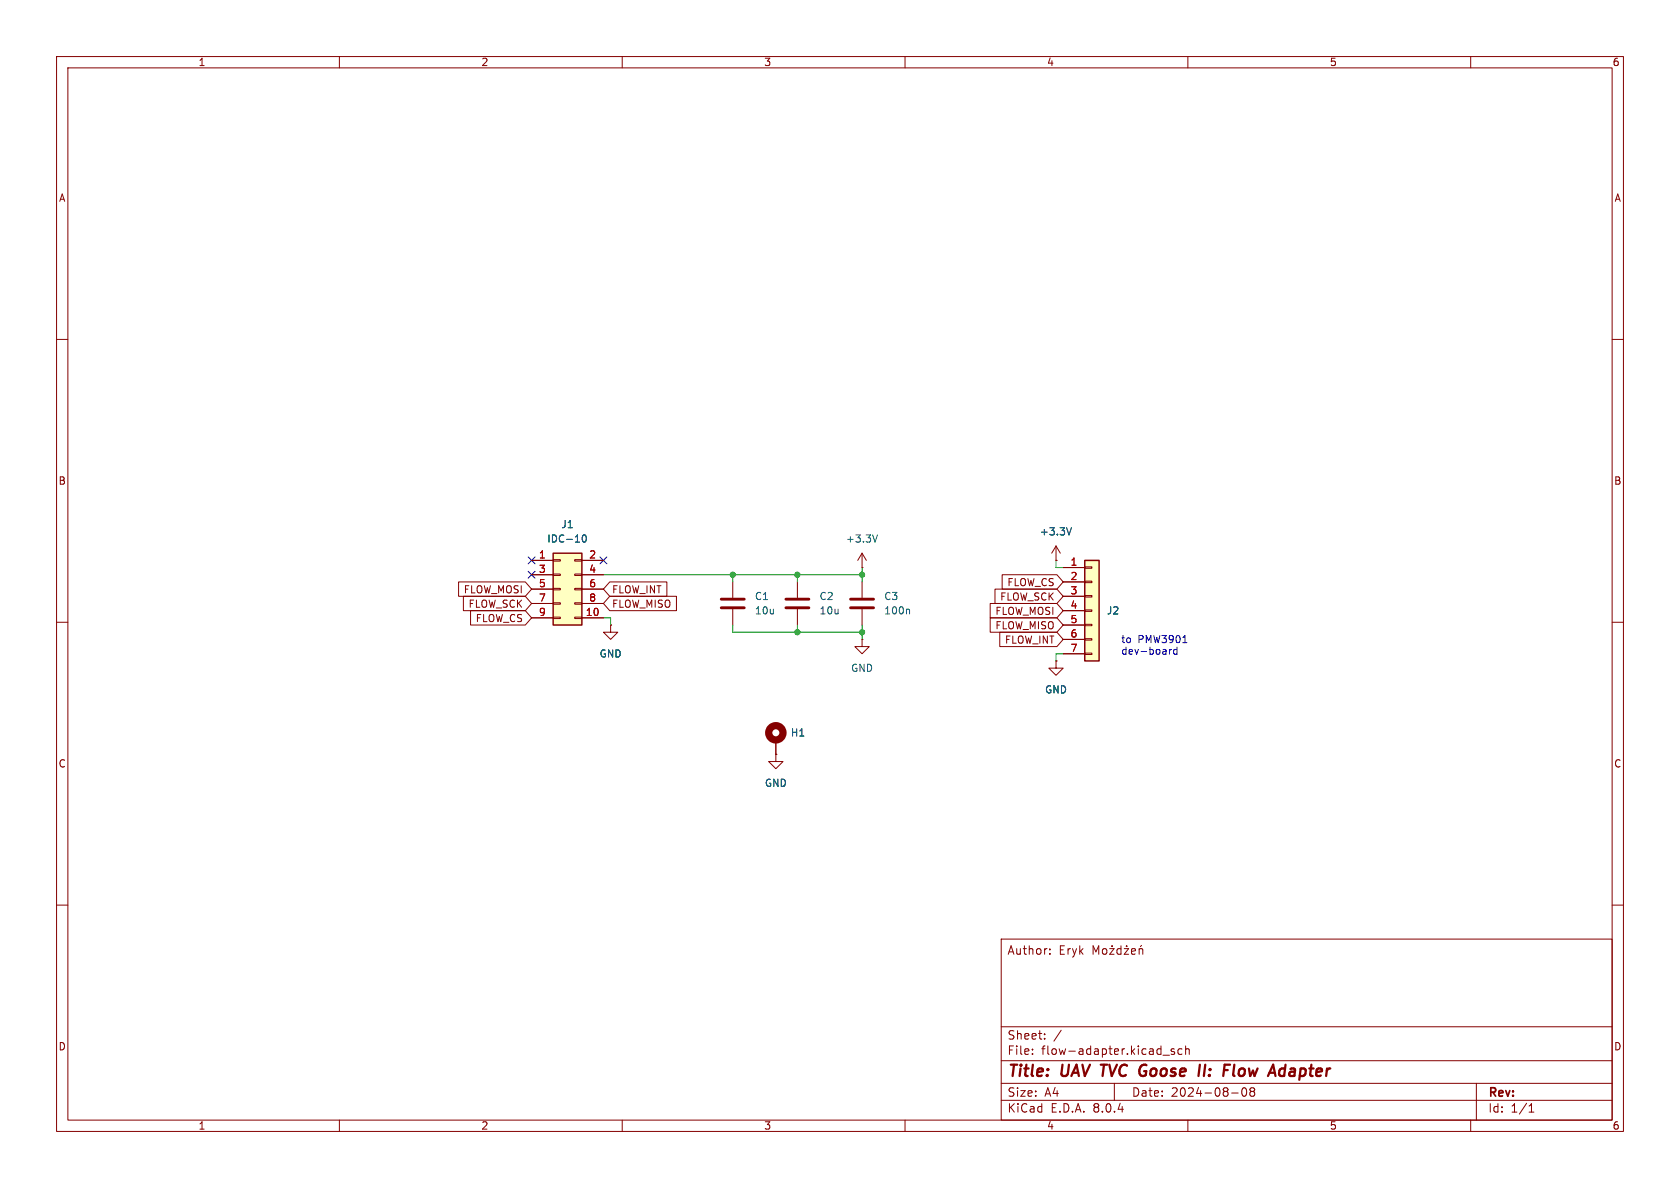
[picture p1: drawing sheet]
(kicad_sch
 (version 20231120)
 (generator "eeschema")
 (generator_version "8.0")
 (paper "A4")
 (title_block
  (title "UAV TVC Goose II: Flow Adapter")
  (date "2024-08-08")
  (comment 4 "Author: Eryk Możdżeń"))
 (lib_symbols
  (symbol "Connector_Generic:Conn_01x07"
   (pin_names
    (offset 1.016) hide) (exclude_from_sim no) (in_bom yes) (on_board yes)
   (property "Reference" "J" (at 0 10.16 0) (effects (font (size 1.27 1.27))))
   (property "Value" "Conn_01x07" (at 0 -10.16 0) (effects (font (size 1.27 1.27))))
   (property "Footprint" "" (at 0 0 0) (effects (font (size 1.27 1.27)) (hide yes)))
   (property "Datasheet" "~" (at 0 0 0) (effects (font (size 1.27 1.27)) (hide yes)))
   (property "Description" "Generic connector, single row, 01x07, script generated (kicad-library-utils/schlib/autogen/connector/)" (at 0 0 0) (effects (font (size 1.27 1.27)) (hide yes)))
   (symbol "Conn_01x07_1_1"
    (rectangle (start -1.27 -7.493) (end 0 -7.747) (stroke (width 0.1524) (type default)) (fill (type none)))
    (rectangle (start -1.27 -4.953) (end 0 -5.207) (stroke (width 0.1524) (type default)) (fill (type none)))
    (rectangle (start -1.27 -2.413) (end 0 -2.667) (stroke (width 0.1524) (type default)) (fill (type none)))
    (rectangle (start -1.27 0.127) (end 0 -0.127) (stroke (width 0.1524) (type default)) (fill (type none)))
    (rectangle (start -1.27 2.667) (end 0 2.413) (stroke (width 0.1524) (type default)) (fill (type none)))
    (rectangle (start -1.27 5.207) (end 0 4.953) (stroke (width 0.1524) (type default)) (fill (type none)))
    (rectangle (start -1.27 7.747) (end 0 7.493) (stroke (width 0.1524) (type default)) (fill (type none)))
    (rectangle (start -1.27 8.89) (end 1.27 -8.89) (stroke (width 0.254) (type default)) (fill (type background)))
    (pin passive line (at -5.08 7.62 0) (length 3.81) (name "Pin_1" (effects (font (size 1.27 1.27)))) (number "1" (effects (font (size 1.27 1.27)))))
    (pin passive line (at -5.08 5.08 0) (length 3.81) (name "Pin_2" (effects (font (size 1.27 1.27)))) (number "2" (effects (font (size 1.27 1.27)))))
    (pin passive line (at -5.08 2.54 0) (length 3.81) (name "Pin_3" (effects (font (size 1.27 1.27)))) (number "3" (effects (font (size 1.27 1.27)))))
    (pin passive line (at -5.08 0 0) (length 3.81) (name "Pin_4" (effects (font (size 1.27 1.27)))) (number "4" (effects (font (size 1.27 1.27)))))
    (pin passive line (at -5.08 -2.54 0) (length 3.81) (name "Pin_5" (effects (font (size 1.27 1.27)))) (number "5" (effects (font (size 1.27 1.27)))))
    (pin passive line (at -5.08 -5.08 0) (length 3.81) (name "Pin_6" (effects (font (size 1.27 1.27)))) (number "6" (effects (font (size 1.27 1.27)))))
    (pin passive line (at -5.08 -7.62 0) (length 3.81) (name "Pin_7" (effects (font (size 1.27 1.27)))) (number "7" (effects (font (size 1.27 1.27)))))))
  (symbol "Connector_Generic:Conn_02x05_Odd_Even"
   (pin_names
    (offset 1.016) hide) (exclude_from_sim no) (in_bom yes) (on_board yes)
   (property "Reference" "J" (at 1.27 7.62 0) (effects (font (size 1.27 1.27))))
   (property "Value" "Conn_02x05_Odd_Even" (at 1.27 -7.62 0) (effects (font (size 1.27 1.27))))
   (property "Footprint" "" (at 0 0 0) (effects (font (size 1.27 1.27)) (hide yes)))
   (property "Datasheet" "~" (at 0 0 0) (effects (font (size 1.27 1.27)) (hide yes)))
   (property "Description" "Generic connector, double row, 02x05, odd/even pin numbering scheme (row 1 odd numbers, row 2 even numbers), script generated (kicad-library-utils/schlib/autogen/connector/)" (at 0 0 0) (effects (font (size 1.27 1.27)) (hide yes)))
   (symbol "Conn_02x05_Odd_Even_1_1"
    (rectangle (start -1.27 -4.953) (end 0 -5.207) (stroke (width 0.1524) (type default)) (fill (type none)))
    (rectangle (start -1.27 -2.413) (end 0 -2.667) (stroke (width 0.1524) (type default)) (fill (type none)))
    (rectangle (start -1.27 0.127) (end 0 -0.127) (stroke (width 0.1524) (type default)) (fill (type none)))
    (rectangle (start -1.27 2.667) (end 0 2.413) (stroke (width 0.1524) (type default)) (fill (type none)))
    (rectangle (start -1.27 5.207) (end 0 4.953) (stroke (width 0.1524) (type default)) (fill (type none)))
    (rectangle (start -1.27 6.35) (end 3.81 -6.35) (stroke (width 0.254) (type default)) (fill (type background)))
    (rectangle (start 3.81 -4.953) (end 2.54 -5.207) (stroke (width 0.1524) (type default)) (fill (type none)))
    (rectangle (start 3.81 -2.413) (end 2.54 -2.667) (stroke (width 0.1524) (type default)) (fill (type none)))
    (rectangle (start 3.81 0.127) (end 2.54 -0.127) (stroke (width 0.1524) (type default)) (fill (type none)))
    (rectangle (start 3.81 2.667) (end 2.54 2.413) (stroke (width 0.1524) (type default)) (fill (type none)))
    (rectangle (start 3.81 5.207) (end 2.54 4.953) (stroke (width 0.1524) (type default)) (fill (type none)))
    (pin passive line (at -5.08 5.08 0) (length 3.81) (name "Pin_1" (effects (font (size 1.27 1.27)))) (number "1" (effects (font (size 1.27 1.27)))))
    (pin passive line (at 7.62 -5.08 180) (length 3.81) (name "Pin_10" (effects (font (size 1.27 1.27)))) (number "10" (effects (font (size 1.27 1.27)))))
    (pin passive line (at 7.62 5.08 180) (length 3.81) (name "Pin_2" (effects (font (size 1.27 1.27)))) (number "2" (effects (font (size 1.27 1.27)))))
    (pin passive line (at -5.08 2.54 0) (length 3.81) (name "Pin_3" (effects (font (size 1.27 1.27)))) (number "3" (effects (font (size 1.27 1.27)))))
    (pin passive line (at 7.62 2.54 180) (length 3.81) (name "Pin_4" (effects (font (size 1.27 1.27)))) (number "4" (effects (font (size 1.27 1.27)))))
    (pin passive line (at -5.08 0 0) (length 3.81) (name "Pin_5" (effects (font (size 1.27 1.27)))) (number "5" (effects (font (size 1.27 1.27)))))
    (pin passive line (at 7.62 0 180) (length 3.81) (name "Pin_6" (effects (font (size 1.27 1.27)))) (number "6" (effects (font (size 1.27 1.27)))))
    (pin passive line (at -5.08 -2.54 0) (length 3.81) (name "Pin_7" (effects (font (size 1.27 1.27)))) (number "7" (effects (font (size 1.27 1.27)))))
    (pin passive line (at 7.62 -2.54 180) (length 3.81) (name "Pin_8" (effects (font (size 1.27 1.27)))) (number "8" (effects (font (size 1.27 1.27)))))
    (pin passive line (at -5.08 -5.08 0) (length 3.81) (name "Pin_9" (effects (font (size 1.27 1.27)))) (number "9" (effects (font (size 1.27 1.27)))))))
  (symbol "Device:C"
   (pin_numbers hide)
   (pin_names
    (offset 0.254)) (exclude_from_sim no) (in_bom yes) (on_board yes)
   (property "Reference" "C" (at 0.635 2.54 0) (effects (font (size 1.27 1.27)) (justify left)))
   (property "Value" "C" (at 0.635 -2.54 0) (effects (font (size 1.27 1.27)) (justify left)))
   (property "Footprint" "" (at 0.9652 -3.81 0) (effects (font (size 1.27 1.27)) (hide yes)))
   (property "Datasheet" "~" (at 0 0 0) (effects (font (size 1.27 1.27)) (hide yes)))
   (property "Description" "Unpolarized capacitor" (at 0 0 0) (effects (font (size 1.27 1.27)) (hide yes)))
   (symbol "C_0_1"
    (polyline (pts (xy -2.032 -0.762) (xy 2.032 -0.762)) (stroke (width 0.508) (type default)) (fill (type none)))
    (polyline (pts (xy -2.032 0.762) (xy 2.032 0.762)) (stroke (width 0.508) (type default)) (fill (type none))))
   (symbol "C_1_1"
    (pin passive line (at 0 3.81 270) (length 2.794) (name "~" (effects (font (size 1.27 1.27)))) (number "1" (effects (font (size 1.27 1.27)))))
    (pin passive line (at 0 -3.81 90) (length 2.794) (name "~" (effects (font (size 1.27 1.27)))) (number "2" (effects (font (size 1.27 1.27)))))))
  (symbol "Mechanical:MountingHole_Pad"
   (pin_numbers hide)
   (pin_names
    (offset 1.016) hide) (exclude_from_sim yes) (in_bom no) (on_board yes)
   (property "Reference" "H" (at 0 6.35 0) (effects (font (size 1.27 1.27))))
   (property "Value" "MountingHole_Pad" (at 0 4.445 0) (effects (font (size 1.27 1.27))))
   (property "Footprint" "" (at 0 0 0) (effects (font (size 1.27 1.27)) (hide yes)))
   (property "Datasheet" "~" (at 0 0 0) (effects (font (size 1.27 1.27)) (hide yes)))
   (property "Description" "Mounting Hole with connection" (at 0 0 0) (effects (font (size 1.27 1.27)) (hide yes)))
   (symbol "MountingHole_Pad_0_1"
    (circle (center 0 1.27) (radius 1.27) (stroke (width 1.27) (type default)) (fill (type none))))
   (symbol "MountingHole_Pad_1_1"
    (pin input line (at 0 -2.54 90) (length 2.54) (name "1" (effects (font (size 1.27 1.27)))) (number "1" (effects (font (size 1.27 1.27)))))))
  (symbol "power:+3.3V"
   (power)
   (pin_numbers hide)
   (pin_names
    (offset 0) hide) (exclude_from_sim no) (in_bom yes) (on_board yes)
   (property "Reference" "#PWR" (at 0 -3.81 0) (effects (font (size 1.27 1.27)) (hide yes)))
   (property "Value" "+3.3V" (at 0 3.556 0) (effects (font (size 1.27 1.27))))
   (property "Footprint" "" (at 0 0 0) (effects (font (size 1.27 1.27)) (hide yes)))
   (property "Datasheet" "" (at 0 0 0) (effects (font (size 1.27 1.27)) (hide yes)))
   (property "Description" "Power symbol creates a global label with name \"+3.3V\"" (at 0 0 0) (effects (font (size 1.27 1.27)) (hide yes)))
   (symbol "+3.3V_0_1"
    (polyline (pts (xy -0.762 1.27) (xy 0 2.54)) (stroke (width 0) (type default)) (fill (type none)))
    (polyline (pts (xy 0 0) (xy 0 2.54)) (stroke (width 0) (type default)) (fill (type none)))
    (polyline (pts (xy 0 2.54) (xy 0.762 1.27)) (stroke (width 0) (type default)) (fill (type none))))
   (symbol "+3.3V_1_1"
    (pin power_in line (at 0 0 90) (length 0) (name "~" (effects (font (size 1.27 1.27)))) (number "1" (effects (font (size 1.27 1.27)))))))
  (symbol "power:GND"
   (power)
   (pin_numbers hide)
   (pin_names
    (offset 0) hide) (exclude_from_sim no) (in_bom yes) (on_board yes)
   (property "Reference" "#PWR" (at 0 -6.35 0) (effects (font (size 1.27 1.27)) (hide yes)))
   (property "Value" "GND" (at 0 -3.81 0) (effects (font (size 1.27 1.27))))
   (property "Footprint" "" (at 0 0 0) (effects (font (size 1.27 1.27)) (hide yes)))
   (property "Datasheet" "" (at 0 0 0) (effects (font (size 1.27 1.27)) (hide yes)))
   (property "Description" "Power symbol creates a global label with name \"GND\" , ground" (at 0 0 0) (effects (font (size 1.27 1.27)) (hide yes)))
   (symbol "GND_0_1"
    (polyline (pts (xy 0 0) (xy 0 -1.27) (xy 1.27 -1.27) (xy 0 -2.54) (xy -1.27 -1.27) (xy 0 -1.27)) (stroke (width 0) (type default)) (fill (type none))))
   (symbol "GND_1_1"
    (pin power_in line (at 0 0 270) (length 0) (name "~" (effects (font (size 1.27 1.27)))) (number "1" (effects (font (size 1.27 1.27))))))))
 (junction
  (at 140.97 111.76)
  (diameter 0)
  (color 0 0 0 0))
 (junction
  (at 129.54 101.6)
  (diameter 0)
  (color 0 0 0 0))
 (junction
  (at 152.4 101.6)
  (diameter 0)
  (color 0 0 0 0))
 (junction
  (at 140.97 101.6)
  (diameter 0)
  (color 0 0 0 0))
 (junction
  (at 152.4 111.76)
  (diameter 0)
  (color 0 0 0 0))
 (no_connect
  (at 106.68 99.06))
 (no_connect
  (at 93.98 99.06))
 (no_connect
  (at 93.98 101.6))
 (wire
  (pts (xy 129.54 101.6) (xy 140.97 101.6))
  (stroke (width 0) (type default)))
 (wire
  (pts (xy 140.97 101.6) (xy 152.4 101.6))
  (stroke (width 0) (type default)))
 (wire
  (pts (xy 140.97 101.6) (xy 140.97 102.87))
  (stroke (width 0) (type default)))
 (wire
  (pts (xy 186.69 100.33) (xy 187.96 100.33))
  (stroke (width 0) (type default)))
 (wire
  (pts (xy 107.95 109.22) (xy 107.95 110.49))
  (stroke (width 0) (type default)))
 (wire
  (pts (xy 106.68 109.22) (xy 107.95 109.22))
  (stroke (width 0) (type default)))
 (wire
  (pts (xy 140.97 111.76) (xy 152.4 111.76))
  (stroke (width 0) (type default)))
 (wire
  (pts (xy 186.69 99.06) (xy 186.69 100.33))
  (stroke (width 0) (type default)))
 (wire
  (pts (xy 140.97 110.49) (xy 140.97 111.76))
  (stroke (width 0) (type default)))
 (wire
  (pts (xy 152.4 111.76) (xy 152.4 113.03))
  (stroke (width 0) (type default)))
 (wire
  (pts (xy 129.54 101.6) (xy 129.54 102.87))
  (stroke (width 0) (type default)))
 (wire
  (pts (xy 106.68 101.6) (xy 129.54 101.6))
  (stroke (width 0) (type default)))
 (wire
  (pts (xy 186.69 115.57) (xy 187.96 115.57))
  (stroke (width 0) (type default)))
 (wire
  (pts (xy 129.54 110.49) (xy 129.54 111.76))
  (stroke (width 0) (type default)))
 (wire
  (pts (xy 152.4 100.33) (xy 152.4 101.6))
  (stroke (width 0) (type default)))
 (wire
  (pts (xy 152.4 101.6) (xy 152.4 102.87))
  (stroke (width 0) (type default)))
 (wire
  (pts (xy 186.69 116.84) (xy 186.69 115.57))
  (stroke (width 0) (type default)))
 (wire
  (pts (xy 152.4 110.49) (xy 152.4 111.76))
  (stroke (width 0) (type default)))
 (wire
  (pts (xy 129.54 111.76) (xy 140.97 111.76))
  (stroke (width 0) (type default)))
 (text "to PMW3901\ndev-board"
  (exclude_from_sim no)
  (at 198.12 114.3 0)
  (effects (font (size 1.27 1.27)) (justify left)))
 (global_label "FLOW_MISO"
  (shape input)
  (at 106.68 106.68 0)
  (fields_autoplaced yes)
  (effects (font (size 1.27 1.27)) (justify left))
  (property "Intersheetrefs" "${INTERSHEET_REFS}" (at 120.1276 106.68 0) (effects (font (size 1.27 1.27)) (justify left) (hide yes))))
 (global_label "FLOW_CS"
  (shape input)
  (at 93.98 109.22 180)
  (fields_autoplaced yes)
  (effects (font (size 1.27 1.27)) (justify right))
  (property "Intersheetrefs" "${INTERSHEET_REFS}" (at 82.6491 109.22 0) (effects (font (size 1.27 1.27)) (justify right) (hide yes))))
 (global_label "FLOW_INT"
  (shape input)
  (at 106.68 104.14 0)
  (fields_autoplaced yes)
  (effects (font (size 1.27 1.27)) (justify left))
  (property "Intersheetrefs" "${INTERSHEET_REFS}" (at 118.4343 104.14 0) (effects (font (size 1.27 1.27)) (justify left) (hide yes))))
 (global_label "FLOW_MISO"
  (shape input)
  (at 187.96 110.49 180)
  (fields_autoplaced yes)
  (effects (font (size 1.27 1.27)) (justify right))
  (property "Intersheetrefs" "${INTERSHEET_REFS}" (at 174.5124 110.49 0) (effects (font (size 1.27 1.27)) (justify right) (hide yes))))
 (global_label "FLOW_SCK"
  (shape input)
  (at 187.96 105.41 180)
  (fields_autoplaced yes)
  (effects (font (size 1.27 1.27)) (justify right))
  (property "Intersheetrefs" "${INTERSHEET_REFS}" (at 175.3591 105.41 0) (effects (font (size 1.27 1.27)) (justify right) (hide yes))))
 (global_label "FLOW_CS"
  (shape input)
  (at 187.96 102.87 180)
  (fields_autoplaced yes)
  (effects (font (size 1.27 1.27)) (justify right))
  (property "Intersheetrefs" "${INTERSHEET_REFS}" (at 176.6291 102.87 0) (effects (font (size 1.27 1.27)) (justify right) (hide yes))))
 (global_label "FLOW_MOSI"
  (shape input)
  (at 93.98 104.14 180)
  (fields_autoplaced yes)
  (effects (font (size 1.27 1.27)) (justify right))
  (property "Intersheetrefs" "${INTERSHEET_REFS}" (at 80.5324 104.14 0) (effects (font (size 1.27 1.27)) (justify right) (hide yes))))
 (global_label "FLOW_INT"
  (shape input)
  (at 187.96 113.03 180)
  (fields_autoplaced yes)
  (effects (font (size 1.27 1.27)) (justify right))
  (property "Intersheetrefs" "${INTERSHEET_REFS}" (at 176.2057 113.03 0) (effects (font (size 1.27 1.27)) (justify right) (hide yes))))
 (global_label "FLOW_SCK"
  (shape input)
  (at 93.98 106.68 180)
  (fields_autoplaced yes)
  (effects (font (size 1.27 1.27)) (justify right))
  (property "Intersheetrefs" "${INTERSHEET_REFS}" (at 81.3791 106.68 0) (effects (font (size 1.27 1.27)) (justify right) (hide yes))))
 (global_label "FLOW_MOSI"
  (shape input)
  (at 187.96 107.95 180)
  (fields_autoplaced yes)
  (effects (font (size 1.27 1.27)) (justify right))
  (property "Intersheetrefs" "${INTERSHEET_REFS}" (at 174.5124 107.95 0) (effects (font (size 1.27 1.27)) (justify right) (hide yes))))
 (symbol
  (lib_id "power:GND")
  (at 152.4 113.03 0)
  (unit 1)
  (exclude_from_sim no)
  (in_bom yes)
  (on_board yes)
  (dnp no)
  (fields_autoplaced yes)
  (property "Reference" "#PWR04" (at 152.4 119.38 0) (effects (font (size 1.27 1.27)) (hide yes)))
  (property "Value" "GND" (at 152.4 118.11 0) (effects (font (size 1.27 1.27))))
  (property "Footprint" "" (at 152.4 113.03 0) (effects (font (size 1.27 1.27)) (hide yes)))
  (property "Datasheet" "" (at 152.4 113.03 0) (effects (font (size 1.27 1.27)) (hide yes)))
  (property "Description" "Power symbol creates a global label with name \"GND\" , ground" (at 152.4 113.03 0) (effects (font (size 1.27 1.27)) (hide yes)))
  (pin "1"))
 (symbol
  (lib_id "Device:C")
  (at 152.4 106.68 0)
  (unit 1)
  (exclude_from_sim no)
  (in_bom yes)
  (on_board yes)
  (dnp no)
  (property "Reference" "C3" (at 156.21 105.4099 0) (effects (font (size 1.27 1.27)) (justify left)))
  (property "Value" "100n" (at 156.21 107.9499 0) (effects (font (size 1.27 1.27)) (justify left)))
  (property "Footprint" "Capacitor_SMD:C_0603_1608Metric" (at 153.3652 110.49 0) (effects (font (size 1.27 1.27)) (hide yes)))
  (property "Datasheet" "~" (at 152.4 106.68 0) (effects (font (size 1.27 1.27)) (hide yes)))
  (property "Description" "Unpolarized capacitor" (at 152.4 106.68 0) (effects (font (size 1.27 1.27)) (hide yes)))
  (pin "1")
  (pin "2"))
 (symbol
  (lib_id "Connector_Generic:Conn_01x07")
  (at 193.04 107.95 0)
  (unit 1)
  (exclude_from_sim no)
  (in_bom yes)
  (on_board yes)
  (dnp no)
  (fields_autoplaced yes)
  (property "Reference" "J2" (at 195.58 107.9499 0) (effects (font (size 1.27 1.27)) (justify left)))
  (property "Value" "Conn_01x07" (at 195.58 109.2199 0) (effects (font (size 1.27 1.27)) (justify left) (hide yes)))
  (property "Footprint" "goose:header_1x7_not_used" (at 193.04 107.95 0) (effects (font (size 1.27 1.27)) (hide yes)))
  (property "Datasheet" "~" (at 193.04 107.95 0) (effects (font (size 1.27 1.27)) (hide yes)))
  (property "Description" "Generic connector, single row, 01x07, script generated (kicad-library-utils/schlib/autogen/connector/)" (at 193.04 107.95 0) (effects (font (size 1.27 1.27)) (hide yes)))
  (pin "3")
  (pin "1")
  (pin "2")
  (pin "6")
  (pin "7")
  (pin "4")
  (pin "5"))
 (symbol
  (lib_id "power:+3.3V")
  (at 186.69 99.06 0)
  (unit 1)
  (exclude_from_sim no)
  (in_bom yes)
  (on_board yes)
  (dnp no)
  (fields_autoplaced yes)
  (property "Reference" "#PWR01" (at 186.69 102.87 0) (effects (font (size 1.27 1.27)) (hide yes)))
  (property "Value" "+3.3V" (at 186.69 93.98 0) (effects (font (size 1.27 1.27))))
  (property "Footprint" "" (at 186.69 99.06 0) (effects (font (size 1.27 1.27)) (hide yes)))
  (property "Datasheet" "" (at 186.69 99.06 0) (effects (font (size 1.27 1.27)) (hide yes)))
  (property "Description" "Power symbol creates a global label with name \"+3.3V\"" (at 186.69 99.06 0) (effects (font (size 1.27 1.27)) (hide yes)))
  (pin "1"))
 (symbol
  (lib_id "Mechanical:MountingHole_Pad")
  (at 137.16 130.81 0)
  (unit 1)
  (exclude_from_sim yes)
  (in_bom no)
  (on_board yes)
  (dnp no)
  (fields_autoplaced yes)
  (property "Reference" "H1" (at 139.7 129.5399 0) (effects (font (size 1.27 1.27)) (justify left)))
  (property "Value" "MountingHole_Pad" (at 139.7 130.8099 0) (effects (font (size 1.27 1.27)) (justify left) (hide yes)))
  (property "Footprint" "MountingHole:MountingHole_3.5mm_Pad_Via" (at 137.16 130.81 0) (effects (font (size 1.27 1.27)) (hide yes)))
  (property "Datasheet" "~" (at 137.16 130.81 0) (effects (font (size 1.27 1.27)) (hide yes)))
  (property "Description" "Mounting Hole with connection" (at 137.16 130.81 0) (effects (font (size 1.27 1.27)) (hide yes)))
  (pin "1"))
 (symbol
  (lib_id "Device:C")
  (at 140.97 106.68 0)
  (unit 1)
  (exclude_from_sim no)
  (in_bom yes)
  (on_board yes)
  (dnp no)
  (property "Reference" "C2" (at 144.78 105.4099 0) (effects (font (size 1.27 1.27)) (justify left)))
  (property "Value" "10u" (at 144.78 107.9499 0) (effects (font (size 1.27 1.27)) (justify left)))
  (property "Footprint" "Capacitor_SMD:C_0603_1608Metric" (at 141.9352 110.49 0) (effects (font (size 1.27 1.27)) (hide yes)))
  (property "Datasheet" "~" (at 140.97 106.68 0) (effects (font (size 1.27 1.27)) (hide yes)))
  (property "Description" "Unpolarized capacitor" (at 140.97 106.68 0) (effects (font (size 1.27 1.27)) (hide yes)))
  (pin "1")
  (pin "2"))
 (symbol
  (lib_id "power:GND")
  (at 137.16 133.35 0)
  (unit 1)
  (exclude_from_sim no)
  (in_bom yes)
  (on_board yes)
  (dnp no)
  (fields_autoplaced yes)
  (property "Reference" "#PWR06" (at 137.16 139.7 0) (effects (font (size 1.27 1.27)) (hide yes)))
  (property "Value" "GND" (at 137.16 138.43 0) (effects (font (size 1.27 1.27))))
  (property "Footprint" "" (at 137.16 133.35 0) (effects (font (size 1.27 1.27)) (hide yes)))
  (property "Datasheet" "" (at 137.16 133.35 0) (effects (font (size 1.27 1.27)) (hide yes)))
  (property "Description" "Power symbol creates a global label with name \"GND\" , ground" (at 137.16 133.35 0) (effects (font (size 1.27 1.27)) (hide yes)))
  (pin "1"))
 (symbol
  (lib_id "Connector_Generic:Conn_02x05_Odd_Even")
  (at 99.06 104.14 0)
  (unit 1)
  (exclude_from_sim no)
  (in_bom yes)
  (on_board yes)
  (dnp no)
  (fields_autoplaced yes)
  (property "Reference" "J1" (at 100.33 92.71 0) (effects (font (size 1.27 1.27))))
  (property "Value" "IDC-10" (at 100.33 95.25 0) (effects (font (size 1.27 1.27))))
  (property "Footprint" "goose:IDC-10-vertical" (at 99.06 104.14 0) (effects (font (size 1.27 1.27)) (hide yes)))
  (property "Datasheet" "~" (at 99.06 104.14 0) (effects (font (size 1.27 1.27)) (hide yes)))
  (property "Description" "Generic connector, double row, 02x05, odd/even pin numbering scheme (row 1 odd numbers, row 2 even numbers), script generated (kicad-library-utils/schlib/autogen/connector/)" (at 99.06 104.14 0) (effects (font (size 1.27 1.27)) (hide yes)))
  (pin "1")
  (pin "9")
  (pin "10")
  (pin "7")
  (pin "8")
  (pin "2")
  (pin "5")
  (pin "4")
  (pin "6")
  (pin "3"))
 (symbol
  (lib_id "power:GND")
  (at 186.69 116.84 0)
  (unit 1)
  (exclude_from_sim no)
  (in_bom yes)
  (on_board yes)
  (dnp no)
  (fields_autoplaced yes)
  (property "Reference" "#PWR05" (at 186.69 123.19 0) (effects (font (size 1.27 1.27)) (hide yes)))
  (property "Value" "GND" (at 186.69 121.92 0) (effects (font (size 1.27 1.27))))
  (property "Footprint" "" (at 186.69 116.84 0) (effects (font (size 1.27 1.27)) (hide yes)))
  (property "Datasheet" "" (at 186.69 116.84 0) (effects (font (size 1.27 1.27)) (hide yes)))
  (property "Description" "Power symbol creates a global label with name \"GND\" , ground" (at 186.69 116.84 0) (effects (font (size 1.27 1.27)) (hide yes)))
  (pin "1"))
 (symbol
  (lib_id "Device:C")
  (at 129.54 106.68 0)
  (mirror y)
  (unit 1)
  (exclude_from_sim no)
  (in_bom yes)
  (on_board yes)
  (dnp no)
  (property "Reference" "C1" (at 133.35 105.4099 0) (effects (font (size 1.27 1.27)) (justify right)))
  (property "Value" "10u" (at 133.35 107.9499 0) (effects (font (size 1.27 1.27)) (justify right)))
  (property "Footprint" "Capacitor_SMD:C_0603_1608Metric" (at 128.5748 110.49 0) (effects (font (size 1.27 1.27)) (hide yes)))
  (property "Datasheet" "~" (at 129.54 106.68 0) (effects (font (size 1.27 1.27)) (hide yes)))
  (property "Description" "Unpolarized capacitor" (at 129.54 106.68 0) (effects (font (size 1.27 1.27)) (hide yes)))
  (pin "1")
  (pin "2"))
 (symbol
  (lib_id "power:+3.3V")
  (at 152.4 100.33 0)
  (unit 1)
  (exclude_from_sim no)
  (in_bom yes)
  (on_board yes)
  (dnp no)
  (fields_autoplaced yes)
  (property "Reference" "#PWR02" (at 152.4 104.14 0) (effects (font (size 1.27 1.27)) (hide yes)))
  (property "Value" "+3.3V" (at 152.4 95.25 0) (effects (font (size 1.27 1.27))))
  (property "Footprint" "" (at 152.4 100.33 0) (effects (font (size 1.27 1.27)) (hide yes)))
  (property "Datasheet" "" (at 152.4 100.33 0) (effects (font (size 1.27 1.27)) (hide yes)))
  (property "Description" "Power symbol creates a global label with name \"+3.3V\"" (at 152.4 100.33 0) (effects (font (size 1.27 1.27)) (hide yes)))
  (pin "1"))
 (symbol
  (lib_id "power:GND")
  (at 107.95 110.49 0)
  (unit 1)
  (exclude_from_sim no)
  (in_bom yes)
  (on_board yes)
  (dnp no)
  (fields_autoplaced yes)
  (property "Reference" "#PWR03" (at 107.95 116.84 0) (effects (font (size 1.27 1.27)) (hide yes)))
  (property "Value" "GND" (at 107.95 115.57 0) (effects (font (size 1.27 1.27))))
  (property "Footprint" "" (at 107.95 110.49 0) (effects (font (size 1.27 1.27)) (hide yes)))
  (property "Datasheet" "" (at 107.95 110.49 0) (effects (font (size 1.27 1.27)) (hide yes)))
  (property "Description" "Power symbol creates a global label with name \"GND\" , ground" (at 107.95 110.49 0) (effects (font (size 1.27 1.27)) (hide yes)))
  (pin "1"))
 (sheet_instances
  (path ""
   (page "1"))))
